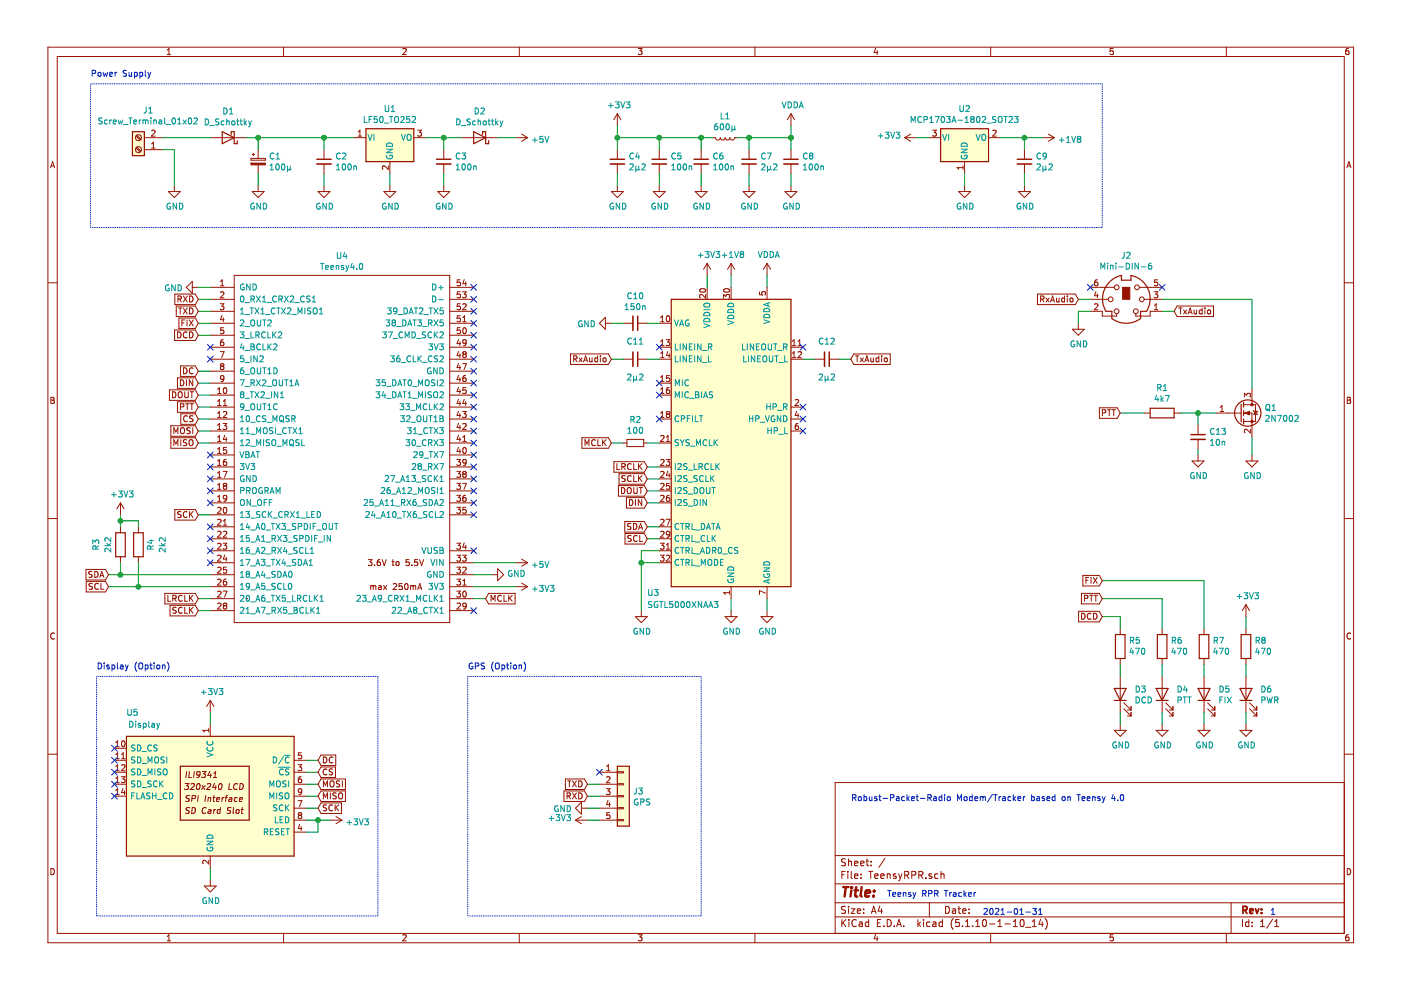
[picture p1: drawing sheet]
EESchema Schematic File Version 4
EELAYER 30 0
EELAYER END
$Descr A4 11693 8268
encoding utf-8
Sheet 1 1
Title ""
Date ""
Rev ""
Comp ""
Comment1 ""
Comment2 ""
Comment3 ""
Comment4 ""
$EndDescr
$Comp
L teensy:Teensy4.0 U4
U 1 1
P 2850 3750
F 0 "U4" H 2850 5365 50  0000 C CNN
F 1 "Teensy4.0" H 2850 5274 50  0000 C CNN
F 2 "teensy:Teensy40" H 2450 3950 50  0001 C CNN
F 3 "" H 2450 3950 50  0001 C CNN
	1    2850 3750
	1    0    0    -1  
$EndComp
$Comp
L Audio:SGTL5000XNAA3 U3
U 1 1
P 6100 3700
F 0 "U3" H 5450 2450 50  0000 C CNN
F 1 "SGTL5000XNAA3" H 5700 2350 50  0000 C CNN
F 2 "Package_DFN_QFN:QFN-32-1EP_5x5mm_P0.5mm_EP3.6x3.6mm" H 6100 3700 50  0001 C CNN
F 3 "https://www.nxp.com/docs/en/data-sheet/SGTL5000.pdf" H 6100 3700 50  0001 C CNN
	1    6100 3700
	1    0    0    -1  
$EndComp
$Comp
L power:GND #PWR0101
U 1 1
P 5350 5100
F 0 "#PWR0101" H 5350 4850 50  0001 C CNN
F 1 "GND" H 5355 4927 50  0000 C CNN
F 2 "" H 5350 5100 50  0001 C CNN
F 3 "" H 5350 5100 50  0001 C CNN
	1    5350 5100
	1    0    0    -1  
$EndComp
$Comp
L power:GND #PWR0102
U 1 1
P 6100 5100
F 0 "#PWR0102" H 6100 4850 50  0001 C CNN
F 1 "GND" H 6105 4927 50  0000 C CNN
F 2 "" H 6100 5100 50  0001 C CNN
F 3 "" H 6100 5100 50  0001 C CNN
	1    6100 5100
	1    0    0    -1  
$EndComp
$Comp
L power:GND #PWR0103
U 1 1
P 6400 5100
F 0 "#PWR0103" H 6400 4850 50  0001 C CNN
F 1 "GND" H 6405 4927 50  0000 C CNN
F 2 "" H 6400 5100 50  0001 C CNN
F 3 "" H 6400 5100 50  0001 C CNN
	1    6400 5100
	1    0    0    -1  
$EndComp
Wire Wire Line
	6400 5100 6400 5000
Wire Wire Line
	6100 5100 6100 5000
Wire Wire Line
	5350 5100 5350 4700
Wire Wire Line
	5350 4600 5500 4600
Wire Wire Line
	5500 4700 5350 4700
Connection ~ 5350 4700
Wire Wire Line
	5350 4700 5350 4600
Text GLabel 5400 4400 0    50   Input ~ 0
SDA
Text GLabel 5400 4500 0    50   Input ~ 0
SCL
Wire Wire Line
	5400 4400 5500 4400
Wire Wire Line
	5400 4500 5500 4500
Text GLabel 900  4800 0    50   Input ~ 0
SDA
Text GLabel 900  4900 0    50   Input ~ 0
SCL
Text GLabel 5400 4200 0    50   Input ~ 0
DIN
Text GLabel 5400 4100 0    50   Input ~ 0
DOUT
Text GLabel 5400 4000 0    50   Input ~ 0
SCLK
Text GLabel 5400 3900 0    50   Input ~ 0
LRCLK
Text GLabel 5100 3700 0    50   Input ~ 0
MCLK
$Comp
L Device:R_Small R2
U 1 1
P 5300 3700
F 0 "R2" V 5104 3700 50  0000 C CNN
F 1 "100" V 5195 3700 50  0000 C CNN
F 2 "Resistor_SMD:R_0805_2012Metric_Pad1.20x1.40mm_HandSolder" H 5300 3700 50  0001 C CNN
F 3 "~" H 5300 3700 50  0001 C CNN
	1    5300 3700
	0    1    1    0   
$EndComp
Wire Wire Line
	5100 3700 5200 3700
Wire Wire Line
	5400 3700 5500 3700
Wire Wire Line
	5400 3900 5500 3900
Wire Wire Line
	5400 4000 5500 4000
Wire Wire Line
	5400 4100 5500 4100
Wire Wire Line
	5400 4200 5500 4200
Text GLabel 1650 3300 0    50   Input ~ 0
DOUT
Text GLabel 1650 3200 0    50   Input ~ 0
DIN
Text GLabel 1650 5000 0    50   Input ~ 0
LRCLK
Text GLabel 1650 5100 0    50   Input ~ 0
SCLK
Wire Wire Line
	1650 5100 1750 5100
Wire Wire Line
	1650 5000 1750 5000
Wire Wire Line
	1650 3300 1750 3300
Wire Wire Line
	1650 3200 1750 3200
Text GLabel 4050 5000 2    50   Input ~ 0
MCLK
Wire Wire Line
	4050 5000 3950 5000
$Comp
L power:GND #PWR0104
U 1 1
P 1650 2400
F 0 "#PWR0104" H 1650 2150 50  0001 C CNN
F 1 "GND" V 1655 2272 50  0000 R CNN
F 2 "" H 1650 2400 50  0001 C CNN
F 3 "" H 1650 2400 50  0001 C CNN
	1    1650 2400
	0    1    1    0   
$EndComp
Wire Wire Line
	1650 2400 1750 2400
$Comp
L power:GND #PWR0105
U 1 1
P 4100 4800
F 0 "#PWR0105" H 4100 4550 50  0001 C CNN
F 1 "GND" V 4105 4672 50  0000 R CNN
F 2 "" H 4100 4800 50  0001 C CNN
F 3 "" H 4100 4800 50  0001 C CNN
	1    4100 4800
	0    -1   -1   0   
$EndComp
NoConn ~ 5500 3500
NoConn ~ 6700 3600
NoConn ~ 6700 3400
NoConn ~ 6700 3500
$Comp
L Device:C_Small C12
U 1 1
P 6900 3000
F 0 "C12" V 6750 3000 50  0000 C CNN
F 1 "2µ2" V 7050 3000 50  0000 C CNN
F 2 "Capacitor_SMD:C_0805_2012Metric_Pad1.18x1.45mm_HandSolder" H 6900 3000 50  0001 C CNN
F 3 "~" H 6900 3000 50  0001 C CNN
	1    6900 3000
	0    1    1    0   
$EndComp
$Comp
L Device:C_Small C11
U 1 1
P 5300 3000
F 0 "C11" V 5150 3000 50  0000 C CNN
F 1 "2µ2" V 5450 3000 50  0000 C CNN
F 2 "Capacitor_SMD:C_0805_2012Metric_Pad1.18x1.45mm_HandSolder" H 5300 3000 50  0001 C CNN
F 3 "~" H 5300 3000 50  0001 C CNN
	1    5300 3000
	0    1    1    0   
$EndComp
$Comp
L Device:C_Small C10
U 1 1
P 5300 2700
F 0 "C10" V 5071 2700 50  0000 C CNN
F 1 "150n" V 5162 2700 50  0000 C CNN
F 2 "Capacitor_SMD:C_0805_2012Metric_Pad1.18x1.45mm_HandSolder" H 5300 2700 50  0001 C CNN
F 3 "~" H 5300 2700 50  0001 C CNN
	1    5300 2700
	0    1    1    0   
$EndComp
$Comp
L power:GND #PWR0106
U 1 1
P 5100 2700
F 0 "#PWR0106" H 5100 2450 50  0001 C CNN
F 1 "GND" V 5105 2572 50  0000 R CNN
F 2 "" H 5100 2700 50  0001 C CNN
F 3 "" H 5100 2700 50  0001 C CNN
	1    5100 2700
	0    1    1    0   
$EndComp
Wire Wire Line
	5100 2700 5200 2700
Wire Wire Line
	5400 2700 5500 2700
NoConn ~ 5500 3200
NoConn ~ 5500 3300
$Comp
L Device:L_Small L1
U 1 1
P 6050 1150
F 0 "L1" V 5869 1150 50  0000 C CNN
F 1 "600µ" V 5960 1150 50  0000 C CNN
F 2 "Inductor_SMD:L_0805_2012Metric_Pad1.15x1.40mm_HandSolder" H 6050 1150 50  0001 C CNN
F 3 "~" H 6050 1150 50  0001 C CNN
	1    6050 1150
	0    1    1    0   
$EndComp
$Comp
L Device:C_Small C7
U 1 1
P 6250 1350
F 0 "C7" H 6342 1396 50  0000 L CNN
F 1 "2µ2" H 6342 1305 50  0000 L CNN
F 2 "Capacitor_SMD:C_0805_2012Metric_Pad1.18x1.45mm_HandSolder" H 6250 1350 50  0001 C CNN
F 3 "~" H 6250 1350 50  0001 C CNN
	1    6250 1350
	1    0    0    -1  
$EndComp
$Comp
L Device:C_Small C6
U 1 1
P 5850 1350
F 0 "C6" H 5942 1396 50  0000 L CNN
F 1 "100n" H 5942 1305 50  0000 L CNN
F 2 "Capacitor_SMD:C_0805_2012Metric_Pad1.18x1.45mm_HandSolder" H 5850 1350 50  0001 C CNN
F 3 "~" H 5850 1350 50  0001 C CNN
	1    5850 1350
	1    0    0    -1  
$EndComp
$Comp
L power:VDDA #PWR0107
U 1 1
P 6400 2300
F 0 "#PWR0107" H 6400 2150 50  0001 C CNN
F 1 "VDDA" H 6415 2473 50  0000 C CNN
F 2 "" H 6400 2300 50  0001 C CNN
F 3 "" H 6400 2300 50  0001 C CNN
	1    6400 2300
	1    0    0    -1  
$EndComp
$Comp
L power:VDDA #PWR0108
U 1 1
P 6600 1050
F 0 "#PWR0108" H 6600 900 50  0001 C CNN
F 1 "VDDA" H 6615 1223 50  0000 C CNN
F 2 "" H 6600 1050 50  0001 C CNN
F 3 "" H 6600 1050 50  0001 C CNN
	1    6600 1050
	1    0    0    -1  
$EndComp
Wire Wire Line
	6150 1150 6250 1150
Wire Wire Line
	6250 1250 6250 1150
Wire Wire Line
	5950 1150 5850 1150
Wire Wire Line
	5850 1150 5850 1250
$Comp
L power:+1V8 #PWR0109
U 1 1
P 6100 2300
F 0 "#PWR0109" H 6100 2150 50  0001 C CNN
F 1 "+1V8" H 6115 2473 50  0000 C CNN
F 2 "" H 6100 2300 50  0001 C CNN
F 3 "" H 6100 2300 50  0001 C CNN
	1    6100 2300
	1    0    0    -1  
$EndComp
$Comp
L power:+3V3 #PWR0110
U 1 1
P 5900 2300
F 0 "#PWR0110" H 5900 2150 50  0001 C CNN
F 1 "+3V3" H 5915 2473 50  0000 C CNN
F 2 "" H 5900 2300 50  0001 C CNN
F 3 "" H 5900 2300 50  0001 C CNN
	1    5900 2300
	1    0    0    -1  
$EndComp
Wire Wire Line
	5900 2400 5900 2300
Wire Wire Line
	6100 2400 6100 2300
Wire Wire Line
	6400 2400 6400 2300
$Comp
L power:GND #PWR0111
U 1 1
P 5850 1550
F 0 "#PWR0111" H 5850 1300 50  0001 C CNN
F 1 "GND" H 5855 1377 50  0000 C CNN
F 2 "" H 5850 1550 50  0001 C CNN
F 3 "" H 5850 1550 50  0001 C CNN
	1    5850 1550
	1    0    0    -1  
$EndComp
$Comp
L power:GND #PWR0112
U 1 1
P 6250 1550
F 0 "#PWR0112" H 6250 1300 50  0001 C CNN
F 1 "GND" H 6255 1377 50  0000 C CNN
F 2 "" H 6250 1550 50  0001 C CNN
F 3 "" H 6250 1550 50  0001 C CNN
	1    6250 1550
	1    0    0    -1  
$EndComp
Wire Wire Line
	6250 1450 6250 1550
Wire Wire Line
	5850 1450 5850 1550
$Comp
L power:+3V3 #PWR0113
U 1 1
P 1000 4300
F 0 "#PWR0113" H 1000 4150 50  0001 C CNN
F 1 "+3V3" H 1015 4473 50  0000 C CNN
F 2 "" H 1000 4300 50  0001 C CNN
F 3 "" H 1000 4300 50  0001 C CNN
	1    1000 4300
	1    0    0    -1  
$EndComp
$Comp
L Device:C_Small C8
U 1 1
P 6600 1350
F 0 "C8" H 6692 1396 50  0000 L CNN
F 1 "100n" H 6692 1305 50  0000 L CNN
F 2 "Capacitor_SMD:C_0805_2012Metric_Pad1.18x1.45mm_HandSolder" H 6600 1350 50  0001 C CNN
F 3 "~" H 6600 1350 50  0001 C CNN
	1    6600 1350
	1    0    0    -1  
$EndComp
$Comp
L power:GND #PWR0114
U 1 1
P 6600 1550
F 0 "#PWR0114" H 6600 1300 50  0001 C CNN
F 1 "GND" H 6605 1377 50  0000 C CNN
F 2 "" H 6600 1550 50  0001 C CNN
F 3 "" H 6600 1550 50  0001 C CNN
	1    6600 1550
	1    0    0    -1  
$EndComp
Wire Wire Line
	6600 1450 6600 1550
Wire Wire Line
	6250 1150 6600 1150
Wire Wire Line
	6600 1150 6600 1250
Connection ~ 6250 1150
Wire Wire Line
	6600 1050 6600 1150
Connection ~ 6600 1150
$Comp
L Device:C_Small C5
U 1 1
P 5500 1350
F 0 "C5" H 5592 1396 50  0000 L CNN
F 1 "100n" H 5592 1305 50  0000 L CNN
F 2 "Capacitor_SMD:C_0805_2012Metric_Pad1.18x1.45mm_HandSolder" H 5500 1350 50  0001 C CNN
F 3 "~" H 5500 1350 50  0001 C CNN
	1    5500 1350
	1    0    0    -1  
$EndComp
$Comp
L Device:C_Small C4
U 1 1
P 5150 1350
F 0 "C4" H 5242 1396 50  0000 L CNN
F 1 "2µ2" H 5242 1305 50  0000 L CNN
F 2 "Capacitor_SMD:C_0805_2012Metric_Pad1.18x1.45mm_HandSolder" H 5150 1350 50  0001 C CNN
F 3 "~" H 5150 1350 50  0001 C CNN
	1    5150 1350
	1    0    0    -1  
$EndComp
$Comp
L power:GND #PWR0115
U 1 1
P 5500 1550
F 0 "#PWR0115" H 5500 1300 50  0001 C CNN
F 1 "GND" H 5505 1377 50  0000 C CNN
F 2 "" H 5500 1550 50  0001 C CNN
F 3 "" H 5500 1550 50  0001 C CNN
	1    5500 1550
	1    0    0    -1  
$EndComp
$Comp
L power:GND #PWR0116
U 1 1
P 5150 1550
F 0 "#PWR0116" H 5150 1300 50  0001 C CNN
F 1 "GND" H 5155 1377 50  0000 C CNN
F 2 "" H 5150 1550 50  0001 C CNN
F 3 "" H 5150 1550 50  0001 C CNN
	1    5150 1550
	1    0    0    -1  
$EndComp
Wire Wire Line
	5150 1450 5150 1550
Wire Wire Line
	5500 1450 5500 1550
Wire Wire Line
	5850 1150 5500 1150
Wire Wire Line
	5500 1150 5500 1250
Connection ~ 5850 1150
Wire Wire Line
	5500 1150 5150 1150
Wire Wire Line
	5150 1150 5150 1250
Connection ~ 5500 1150
$Comp
L power:+3V3 #PWR0117
U 1 1
P 5150 1050
F 0 "#PWR0117" H 5150 900 50  0001 C CNN
F 1 "+3V3" H 5165 1223 50  0000 C CNN
F 2 "" H 5150 1050 50  0001 C CNN
F 3 "" H 5150 1050 50  0001 C CNN
	1    5150 1050
	1    0    0    -1  
$EndComp
Wire Wire Line
	5150 1050 5150 1150
Connection ~ 5150 1150
$Comp
L Device:R R3
U 1 1
P 1000 4550
F 0 "R3" V 1200 4550 50  0000 C CNN
F 1 "2k2" V 1100 4550 50  0000 C CNN
F 2 "Resistor_SMD:R_0805_2012Metric_Pad1.20x1.40mm_HandSolder" V 930 4550 50  0001 C CNN
F 3 "~" H 1000 4550 50  0001 C CNN
	1    1000 4550
	-1   0    0    1   
$EndComp
$Comp
L Device:R R4
U 1 1
P 1150 4550
F 0 "R4" V 1250 4550 50  0000 C CNN
F 1 "2k2" V 1350 4550 50  0000 C CNN
F 2 "Resistor_SMD:R_0805_2012Metric_Pad1.20x1.40mm_HandSolder" V 1080 4550 50  0001 C CNN
F 3 "~" H 1150 4550 50  0001 C CNN
	1    1150 4550
	1    0    0    -1  
$EndComp
NoConn ~ 6700 2900
NoConn ~ 5500 2900
Wire Wire Line
	6700 3000 6800 3000
Wire Wire Line
	5400 3000 5500 3000
Text GLabel 5100 3000 0    50   Input ~ 0
RxAudio
Wire Wire Line
	5100 3000 5200 3000
Text GLabel 7100 3000 2    50   Input ~ 0
TxAudio
Wire Wire Line
	7000 3000 7100 3000
$Comp
L Connector:Mini-DIN-6 J2
U 1 1
P 9400 2500
F 0 "J2" H 9400 2867 50  0000 C CNN
F 1 "Mini-DIN-6" H 9400 2776 50  0000 C CNN
F 2 "Custom_Footprints:Connector_Mini-DIN_Female_6Pin_2rows" H 9400 2500 50  0001 C CNN
F 3 "http://service.powerdynamics.com/ec/Catalog17/Section%2011.pdf" H 9400 2500 50  0001 C CNN
	1    9400 2500
	1    0    0    -1  
$EndComp
$Comp
L power:GND #PWR0118
U 1 1
P 9000 2700
F 0 "#PWR0118" H 9000 2450 50  0001 C CNN
F 1 "GND" H 9005 2527 50  0000 C CNN
F 2 "" H 9000 2700 50  0001 C CNN
F 3 "" H 9000 2700 50  0001 C CNN
	1    9000 2700
	1    0    0    -1  
$EndComp
Wire Wire Line
	9000 2700 9000 2600
Wire Wire Line
	9000 2600 9100 2600
Text GLabel 9800 2600 2    50   Input ~ 0
TxAudio
Text GLabel 9000 2500 0    50   Input ~ 0
RxAudio
Wire Wire Line
	9000 2500 9100 2500
Wire Wire Line
	9700 2600 9800 2600
$Comp
L power:GND #PWR0119
U 1 1
P 9700 6050
F 0 "#PWR0119" H 9700 5800 50  0001 C CNN
F 1 "GND" H 9705 5877 50  0000 C CNN
F 2 "" H 9700 6050 50  0001 C CNN
F 3 "" H 9700 6050 50  0001 C CNN
	1    9700 6050
	1    0    0    -1  
$EndComp
$Comp
L Device:LED D4
U 1 1
P 9700 5800
F 0 "D4" V 9739 5682 50  0000 R CNN
F 1 "PTT" V 9648 5682 50  0000 R CNN
F 2 "LED_THT:LED_D3.0mm" H 9700 5800 50  0001 C CNN
F 3 "~" H 9700 5800 50  0001 C CNN
	1    9700 5800
	0    -1   -1   0   
$EndComp
$Comp
L Device:LED D3
U 1 1
P 9350 5800
F 0 "D3" V 9389 5682 50  0000 R CNN
F 1 "DCD" V 9298 5682 50  0000 R CNN
F 2 "LED_THT:LED_D3.0mm" H 9350 5800 50  0001 C CNN
F 3 "~" H 9350 5800 50  0001 C CNN
	1    9350 5800
	0    -1   -1   0   
$EndComp
$Comp
L Device:LED D6
U 1 1
P 10400 5800
F 0 "D6" V 10439 5682 50  0000 R CNN
F 1 "PWR" V 10348 5682 50  0000 R CNN
F 2 "LED_THT:LED_D3.0mm" H 10400 5800 50  0001 C CNN
F 3 "~" H 10400 5800 50  0001 C CNN
	1    10400 5800
	0    -1   -1   0   
$EndComp
$Comp
L Device:R R6
U 1 1
P 9700 5400
F 0 "R6" H 9630 5354 50  0000 R CNN
F 1 "470" H 9630 5445 50  0000 R CNN
F 2 "Resistor_SMD:R_0805_2012Metric_Pad1.20x1.40mm_HandSolder" V 9630 5400 50  0001 C CNN
F 3 "~" H 9700 5400 50  0001 C CNN
	1    9700 5400
	-1   0    0    1   
$EndComp
$Comp
L Device:R R5
U 1 1
P 9350 5400
F 0 "R5" H 9280 5354 50  0000 R CNN
F 1 "470" H 9280 5445 50  0000 R CNN
F 2 "Resistor_SMD:R_0805_2012Metric_Pad1.20x1.40mm_HandSolder" V 9280 5400 50  0001 C CNN
F 3 "~" H 9350 5400 50  0001 C CNN
	1    9350 5400
	-1   0    0    1   
$EndComp
$Comp
L Device:R R8
U 1 1
P 10400 5400
F 0 "R8" H 10330 5354 50  0000 R CNN
F 1 "470" H 10330 5445 50  0000 R CNN
F 2 "Resistor_SMD:R_0805_2012Metric_Pad1.20x1.40mm_HandSolder" V 10330 5400 50  0001 C CNN
F 3 "~" H 10400 5400 50  0001 C CNN
	1    10400 5400
	-1   0    0    1   
$EndComp
$Comp
L power:GND #PWR0120
U 1 1
P 9350 6050
F 0 "#PWR0120" H 9350 5800 50  0001 C CNN
F 1 "GND" H 9355 5877 50  0000 C CNN
F 2 "" H 9350 6050 50  0001 C CNN
F 3 "" H 9350 6050 50  0001 C CNN
	1    9350 6050
	1    0    0    -1  
$EndComp
$Comp
L power:GND #PWR0121
U 1 1
P 10400 6050
F 0 "#PWR0121" H 10400 5800 50  0001 C CNN
F 1 "GND" H 10405 5877 50  0000 C CNN
F 2 "" H 10400 6050 50  0001 C CNN
F 3 "" H 10400 6050 50  0001 C CNN
	1    10400 6050
	1    0    0    -1  
$EndComp
Wire Wire Line
	9700 5950 9700 6050
Wire Wire Line
	9700 5550 9700 5650
Wire Wire Line
	9350 5950 9350 6050
Wire Wire Line
	9350 5550 9350 5650
Wire Wire Line
	10400 6050 10400 5950
Wire Wire Line
	10400 5550 10400 5650
$Comp
L power:+3V3 #PWR0122
U 1 1
P 10400 5150
F 0 "#PWR0122" H 10400 5000 50  0001 C CNN
F 1 "+3V3" H 10415 5323 50  0000 C CNN
F 2 "" H 10400 5150 50  0001 C CNN
F 3 "" H 10400 5150 50  0001 C CNN
	1    10400 5150
	1    0    0    -1  
$EndComp
Wire Wire Line
	10400 5150 10400 5250
Text GLabel 9200 5000 0    50   Input ~ 0
PTT
Text GLabel 9200 5150 0    50   Input ~ 0
DCD
Text GLabel 1650 2800 0    50   Input ~ 0
DCD
Wire Wire Line
	1650 2800 1750 2800
Text GLabel 1650 3400 0    50   Input ~ 0
PTT
Wire Wire Line
	1650 3400 1750 3400
$Comp
L Transistor_FET:2N7002 Q1
U 1 1
P 10350 3450
F 0 "Q1" H 10554 3496 50  0000 L CNN
F 1 "2N7002" H 10554 3405 50  0000 L CNN
F 2 "Package_TO_SOT_SMD:SOT-23" H 10550 3375 50  0001 L CIN
F 3 "https://www.onsemi.com/pub/Collateral/NDS7002A-D.PDF" H 10350 3450 50  0001 L CNN
	1    10350 3450
	1    0    0    -1  
$EndComp
Wire Wire Line
	9700 2500 10450 2500
Wire Wire Line
	10450 2500 10450 3250
$Comp
L power:GND #PWR0123
U 1 1
P 10450 3800
F 0 "#PWR0123" H 10450 3550 50  0001 C CNN
F 1 "GND" H 10455 3627 50  0000 C CNN
F 2 "" H 10450 3800 50  0001 C CNN
F 3 "" H 10450 3800 50  0001 C CNN
	1    10450 3800
	1    0    0    -1  
$EndComp
$Comp
L Device:R R1
U 1 1
P 9700 3450
F 0 "R1" V 9907 3450 50  0000 C CNN
F 1 "4k7" V 9816 3450 50  0000 C CNN
F 2 "Resistor_SMD:R_0805_2012Metric_Pad1.20x1.40mm_HandSolder" V 9630 3450 50  0001 C CNN
F 3 "~" H 9700 3450 50  0001 C CNN
	1    9700 3450
	0    -1   -1   0   
$EndComp
Text GLabel 9350 3450 0    50   Input ~ 0
PTT
$Comp
L Driver_Display:CR2013-MI2120 U5
U 1 1
P 1750 6650
F 0 "U5" H 1100 7350 50  0000 C CNN
F 1 "Display" H 1200 7250 50  0000 C CNN
F 2 "Display:CR2013-MI2120" H 1750 5950 50  0001 C CNN
F 3 "http://pan.baidu.com/s/11Y990" H 1100 7150 50  0001 C CNN
	1    1750 6650
	1    0    0    -1  
$EndComp
$Comp
L power:GND #PWR0124
U 1 1
P 1750 7350
F 0 "#PWR0124" H 1750 7100 50  0001 C CNN
F 1 "GND" H 1755 7177 50  0000 C CNN
F 2 "" H 1750 7350 50  0001 C CNN
F 3 "" H 1750 7350 50  0001 C CNN
	1    1750 7350
	1    0    0    -1  
$EndComp
Wire Wire Line
	1750 7350 1750 7250
NoConn ~ 950  6250
NoConn ~ 950  6350
NoConn ~ 950  6450
NoConn ~ 950  6550
NoConn ~ 950  6650
$Comp
L power:+3V3 #PWR0125
U 1 1
P 1750 5950
F 0 "#PWR0125" H 1750 5800 50  0001 C CNN
F 1 "+3V3" H 1765 6123 50  0000 C CNN
F 2 "" H 1750 5950 50  0001 C CNN
F 3 "" H 1750 5950 50  0001 C CNN
	1    1750 5950
	1    0    0    -1  
$EndComp
Wire Wire Line
	1750 6050 1750 5950
$Comp
L power:+3V3 #PWR0126
U 1 1
P 2750 6850
F 0 "#PWR0126" H 2750 6700 50  0001 C CNN
F 1 "+3V3" V 2765 6978 50  0000 L CNN
F 2 "" H 2750 6850 50  0001 C CNN
F 3 "" H 2750 6850 50  0001 C CNN
	1    2750 6850
	0    1    1    0   
$EndComp
Wire Wire Line
	2550 6850 2650 6850
Wire Wire Line
	2550 6950 2650 6950
Wire Wire Line
	2650 6950 2650 6850
Connection ~ 2650 6850
Wire Wire Line
	2650 6850 2750 6850
Text GLabel 2650 6350 2    50   Input ~ 0
DC
Text GLabel 2650 6450 2    50   Input ~ 0
CS
Text GLabel 2650 6550 2    50   Input ~ 0
MOSI
Text GLabel 2650 6650 2    50   Input ~ 0
MISO
Text GLabel 2650 6750 2    50   Input ~ 0
SCK
Wire Wire Line
	2550 6350 2650 6350
Wire Wire Line
	2550 6450 2650 6450
Wire Wire Line
	2550 6550 2650 6550
Wire Wire Line
	2550 6650 2650 6650
Wire Wire Line
	2550 6750 2650 6750
Text GLabel 1650 3100 0    50   Input ~ 0
DC
Wire Wire Line
	1650 3100 1750 3100
Text GLabel 1650 3500 0    50   Input ~ 0
CS
Wire Wire Line
	1650 3500 1750 3500
Text GLabel 1650 3600 0    50   Input ~ 0
MOSI
Wire Wire Line
	1650 3600 1750 3600
Text GLabel 1650 3700 0    50   Input ~ 0
MISO
Text GLabel 1650 4300 0    50   Input ~ 0
SCK
Wire Wire Line
	1650 4300 1750 4300
Wire Wire Line
	1650 3700 1750 3700
Wire Wire Line
	1000 4300 1000 4350
Wire Wire Line
	1150 4400 1150 4350
Wire Wire Line
	1150 4350 1000 4350
Connection ~ 1000 4350
Wire Wire Line
	1000 4350 1000 4400
Wire Wire Line
	1750 4800 1000 4800
Wire Wire Line
	900  4900 1150 4900
Wire Wire Line
	1000 4700 1000 4800
Connection ~ 1000 4800
Wire Wire Line
	1000 4800 900  4800
Wire Wire Line
	1150 4700 1150 4900
Connection ~ 1150 4900
Wire Wire Line
	1150 4900 1750 4900
NoConn ~ 3950 2400
NoConn ~ 3950 2500
NoConn ~ 3950 4600
NoConn ~ 1750 4200
NoConn ~ 1750 4100
NoConn ~ 1750 3800
NoConn ~ 1750 3900
NoConn ~ 1750 4000
Wire Wire Line
	3950 4900 4300 4900
NoConn ~ 3950 2600
NoConn ~ 3950 2700
NoConn ~ 3950 2800
NoConn ~ 3950 2900
NoConn ~ 3950 3100
NoConn ~ 3950 3200
NoConn ~ 3950 3300
NoConn ~ 3950 3400
NoConn ~ 3950 3500
NoConn ~ 3950 3600
NoConn ~ 3950 4300
NoConn ~ 3950 4200
NoConn ~ 3950 4100
NoConn ~ 3950 4000
NoConn ~ 3950 3900
NoConn ~ 3950 3800
NoConn ~ 3950 3700
NoConn ~ 3950 3000
Text GLabel 1650 2500 0    50   Input ~ 0
RXD
Text GLabel 1650 2600 0    50   Input ~ 0
TXD
Wire Wire Line
	1650 2500 1750 2500
Wire Wire Line
	1650 2600 1750 2600
NoConn ~ 1750 2900
NoConn ~ 1750 3000
NoConn ~ 1750 4400
NoConn ~ 1750 4500
NoConn ~ 1750 4600
NoConn ~ 1750 4700
NoConn ~ 3950 5100
$Comp
L power:+5V #PWR0127
U 1 1
P 4300 4700
F 0 "#PWR0127" H 4300 4550 50  0001 C CNN
F 1 "+5V" V 4315 4828 50  0000 L CNN
F 2 "" H 4300 4700 50  0001 C CNN
F 3 "" H 4300 4700 50  0001 C CNN
	1    4300 4700
	0    1    1    0   
$EndComp
$Comp
L power:+3V3 #PWR0128
U 1 1
P 4300 4900
F 0 "#PWR0128" H 4300 4750 50  0001 C CNN
F 1 "+3V3" V 4315 5028 50  0000 L CNN
F 2 "" H 4300 4900 50  0001 C CNN
F 3 "" H 4300 4900 50  0001 C CNN
	1    4300 4900
	0    1    1    0   
$EndComp
Wire Wire Line
	3950 4700 4300 4700
Wire Wire Line
	9350 3450 9550 3450
$Comp
L Connector:Screw_Terminal_01x02 J1
U 1 1
P 1150 1250
F 0 "J1" H 1068 925 50  0000 C CNN
F 1 "Screw_Terminal_01x02" H 1068 1016 50  0000 C CNN
F 2 "TerminalBlock:TerminalBlock_bornier-2_P5.08mm" H 1150 1250 50  0001 C CNN
F 3 "~" H 1150 1250 50  0001 C CNN
	1    1150 1250
	-1   0    0    1   
$EndComp
$Comp
L power:GND #PWR0129
U 1 1
P 1450 1550
F 0 "#PWR0129" H 1450 1300 50  0001 C CNN
F 1 "GND" H 1455 1377 50  0000 C CNN
F 2 "" H 1450 1550 50  0001 C CNN
F 3 "" H 1450 1550 50  0001 C CNN
	1    1450 1550
	1    0    0    -1  
$EndComp
Wire Wire Line
	1350 1250 1450 1250
$Comp
L Device:D_Schottky D1
U 1 1
P 1900 1150
F 0 "D1" H 1900 933 50  0000 C CNN
F 1 "D_Schottky" H 1900 1024 50  0000 C CNN
F 2 "Diode_SMD:D_0402_1005Metric_Pad0.77x0.64mm_HandSolder" H 1900 1150 50  0001 C CNN
F 3 "~" H 1900 1150 50  0001 C CNN
	1    1900 1150
	-1   0    0    1   
$EndComp
Wire Wire Line
	1350 1150 1750 1150
$Comp
L Device:CP_Small C1
U 1 1
P 2150 1350
F 0 "C1" H 2238 1396 50  0000 L CNN
F 1 "100µ" H 2238 1305 50  0000 L CNN
F 2 "Capacitor_SMD:CP_Elec_8x6.5" H 2150 1350 50  0001 C CNN
F 3 "~" H 2150 1350 50  0001 C CNN
	1    2150 1350
	1    0    0    -1  
$EndComp
$Comp
L power:GND #PWR0130
U 1 1
P 2150 1550
F 0 "#PWR0130" H 2150 1300 50  0001 C CNN
F 1 "GND" H 2155 1377 50  0000 C CNN
F 2 "" H 2150 1550 50  0001 C CNN
F 3 "" H 2150 1550 50  0001 C CNN
	1    2150 1550
	1    0    0    -1  
$EndComp
Wire Wire Line
	1450 1250 1450 1550
Wire Wire Line
	2150 1550 2150 1450
Wire Wire Line
	2050 1150 2150 1150
Wire Wire Line
	2150 1150 2150 1250
$Comp
L Device:C_Small C2
U 1 1
P 2700 1350
F 0 "C2" H 2792 1396 50  0000 L CNN
F 1 "100n" H 2792 1305 50  0000 L CNN
F 2 "Capacitor_SMD:C_0805_2012Metric_Pad1.18x1.45mm_HandSolder" H 2700 1350 50  0001 C CNN
F 3 "~" H 2700 1350 50  0001 C CNN
	1    2700 1350
	1    0    0    -1  
$EndComp
Wire Wire Line
	2150 1150 2700 1150
Wire Wire Line
	2700 1150 2700 1250
Connection ~ 2150 1150
$Comp
L power:GND #PWR0131
U 1 1
P 2700 1550
F 0 "#PWR0131" H 2700 1300 50  0001 C CNN
F 1 "GND" H 2705 1377 50  0000 C CNN
F 2 "" H 2700 1550 50  0001 C CNN
F 3 "" H 2700 1550 50  0001 C CNN
	1    2700 1550
	1    0    0    -1  
$EndComp
Wire Wire Line
	2700 1450 2700 1550
$Comp
L Regulator_Linear:LF50_TO252 U1
U 1 1
P 3250 1150
F 0 "U1" H 3250 1392 50  0000 C CNN
F 1 "LF50_TO252" H 3250 1301 50  0000 C CNN
F 2 "Package_TO_SOT_SMD:TO-252-2" H 3250 1375 50  0001 C CIN
F 3 "http://www.st.com/content/ccc/resource/technical/document/datasheet/c4/0e/7e/2a/be/bc/4c/bd/CD00000546.pdf/files/CD00000546.pdf/jcr:content/translations/en.CD00000546.pdf" H 3250 1100 50  0001 C CNN
	1    3250 1150
	1    0    0    -1  
$EndComp
$Comp
L power:GND #PWR0132
U 1 1
P 3250 1550
F 0 "#PWR0132" H 3250 1300 50  0001 C CNN
F 1 "GND" H 3255 1377 50  0000 C CNN
F 2 "" H 3250 1550 50  0001 C CNN
F 3 "" H 3250 1550 50  0001 C CNN
	1    3250 1550
	1    0    0    -1  
$EndComp
Wire Wire Line
	3250 1450 3250 1550
Wire Wire Line
	2700 1150 2950 1150
Connection ~ 2700 1150
$Comp
L Device:C_Small C3
U 1 1
P 3700 1350
F 0 "C3" H 3792 1396 50  0000 L CNN
F 1 "100n" H 3792 1305 50  0000 L CNN
F 2 "Capacitor_SMD:C_0805_2012Metric_Pad1.18x1.45mm_HandSolder" H 3700 1350 50  0001 C CNN
F 3 "~" H 3700 1350 50  0001 C CNN
	1    3700 1350
	1    0    0    -1  
$EndComp
$Comp
L power:GND #PWR0133
U 1 1
P 3700 1550
F 0 "#PWR0133" H 3700 1300 50  0001 C CNN
F 1 "GND" H 3705 1377 50  0000 C CNN
F 2 "" H 3700 1550 50  0001 C CNN
F 3 "" H 3700 1550 50  0001 C CNN
	1    3700 1550
	1    0    0    -1  
$EndComp
Wire Wire Line
	3700 1550 3700 1450
Wire Wire Line
	3550 1150 3700 1150
Wire Wire Line
	3700 1150 3700 1250
$Comp
L Device:D_Schottky D2
U 1 1
P 4000 1150
F 0 "D2" H 4000 933 50  0000 C CNN
F 1 "D_Schottky" H 4000 1024 50  0000 C CNN
F 2 "Diode_SMD:D_0402_1005Metric_Pad0.77x0.64mm_HandSolder" H 4000 1150 50  0001 C CNN
F 3 "~" H 4000 1150 50  0001 C CNN
	1    4000 1150
	-1   0    0    1   
$EndComp
Wire Wire Line
	3700 1150 3850 1150
Connection ~ 3700 1150
$Comp
L power:+5V #PWR0134
U 1 1
P 4300 1150
F 0 "#PWR0134" H 4300 1000 50  0001 C CNN
F 1 "+5V" V 4315 1278 50  0000 L CNN
F 2 "" H 4300 1150 50  0001 C CNN
F 3 "" H 4300 1150 50  0001 C CNN
	1    4300 1150
	0    1    1    0   
$EndComp
Wire Wire Line
	4150 1150 4300 1150
$Comp
L Regulator_Linear:MCP1703A-1802_SOT23 U2
U 1 1
P 8050 1150
F 0 "U2" H 8050 1392 50  0000 C CNN
F 1 "MCP1703A-1802_SOT23" H 8050 1301 50  0000 C CNN
F 2 "Package_TO_SOT_SMD:SOT-23" H 8050 1350 50  0001 C CNN
F 3 "http://ww1.microchip.com/downloads/en/DeviceDoc/20005122B.pdf" H 8050 1100 50  0001 C CNN
	1    8050 1150
	1    0    0    -1  
$EndComp
$Comp
L power:GND #PWR0135
U 1 1
P 8050 1550
F 0 "#PWR0135" H 8050 1300 50  0001 C CNN
F 1 "GND" H 8055 1377 50  0000 C CNN
F 2 "" H 8050 1550 50  0001 C CNN
F 3 "" H 8050 1550 50  0001 C CNN
	1    8050 1550
	1    0    0    -1  
$EndComp
Wire Wire Line
	8050 1450 8050 1550
$Comp
L power:+1V8 #PWR0136
U 1 1
P 8700 1150
F 0 "#PWR0136" H 8700 1000 50  0001 C CNN
F 1 "+1V8" V 8715 1278 50  0000 L CNN
F 2 "" H 8700 1150 50  0001 C CNN
F 3 "" H 8700 1150 50  0001 C CNN
	1    8700 1150
	0    1    1    0   
$EndComp
$Comp
L power:+3V3 #PWR0137
U 1 1
P 7650 1150
F 0 "#PWR0137" H 7650 1000 50  0001 C CNN
F 1 "+3V3" V 7665 1278 50  0000 L CNN
F 2 "" H 7650 1150 50  0001 C CNN
F 3 "" H 7650 1150 50  0001 C CNN
	1    7650 1150
	0    -1   -1   0   
$EndComp
Wire Wire Line
	7650 1150 7750 1150
$Comp
L Device:C_Small C9
U 1 1
P 8550 1350
F 0 "C9" H 8642 1396 50  0000 L CNN
F 1 "2µ2" H 8642 1305 50  0000 L CNN
F 2 "Capacitor_SMD:C_0805_2012Metric_Pad1.18x1.45mm_HandSolder" H 8550 1350 50  0001 C CNN
F 3 "~" H 8550 1350 50  0001 C CNN
	1    8550 1350
	1    0    0    -1  
$EndComp
Wire Wire Line
	8350 1150 8550 1150
Wire Wire Line
	8550 1250 8550 1150
Connection ~ 8550 1150
Wire Wire Line
	8550 1150 8700 1150
$Comp
L power:GND #PWR0138
U 1 1
P 8550 1550
F 0 "#PWR0138" H 8550 1300 50  0001 C CNN
F 1 "GND" H 8555 1377 50  0000 C CNN
F 2 "" H 8550 1550 50  0001 C CNN
F 3 "" H 8550 1550 50  0001 C CNN
	1    8550 1550
	1    0    0    -1  
$EndComp
Wire Wire Line
	8550 1550 8550 1450
Text Notes 7400 7500 0    50   ~ 0
Teensy RPR Tracker
Text Notes 8200 7650 0    50   ~ 0
2021-01-31
Text Notes 10600 7650 0    50   ~ 0
1
Text Notes 7100 6700 0    50   ~ 0
Robust-Packet-Radio Modem/Tracker based on Teensy 4.0
NoConn ~ 5000 6450
Wire Wire Line
	4900 6550 5000 6550
Wire Wire Line
	4900 6650 5000 6650
Text GLabel 4900 6650 0    50   Input ~ 0
RXD
Text GLabel 4900 6550 0    50   Input ~ 0
TXD
Wire Wire Line
	4900 6850 5000 6850
Wire Wire Line
	4900 6750 5000 6750
$Comp
L power:GND #PWR0139
U 1 1
P 4900 6750
F 0 "#PWR0139" H 4900 6500 50  0001 C CNN
F 1 "GND" V 4905 6622 50  0000 R CNN
F 2 "" H 4900 6750 50  0001 C CNN
F 3 "" H 4900 6750 50  0001 C CNN
	1    4900 6750
	0    1    1    0   
$EndComp
$Comp
L power:+3V3 #PWR0140
U 1 1
P 4900 6850
F 0 "#PWR0140" H 4900 6700 50  0001 C CNN
F 1 "+3V3" V 4915 6978 50  0000 L CNN
F 2 "" H 4900 6850 50  0001 C CNN
F 3 "" H 4900 6850 50  0001 C CNN
	1    4900 6850
	0    -1   -1   0   
$EndComp
$Comp
L Connector_Generic:Conn_01x05 J3
U 1 1
P 5200 6650
F 0 "J3" H 5280 6692 50  0000 L CNN
F 1 "GPS" H 5280 6601 50  0000 L CNN
F 2 "Connector_PinSocket_2.54mm:PinSocket_1x05_P2.54mm_Horizontal" H 5200 6650 50  0001 C CNN
F 3 "~" H 5200 6650 50  0001 C CNN
	1    5200 6650
	1    0    0    -1  
$EndComp
Wire Notes Line
	800  5650 3150 5650
Wire Notes Line
	3150 5650 3150 7650
Wire Notes Line
	3150 7650 800  7650
Wire Notes Line
	800  7650 800  5650
Wire Notes Line
	3900 5650 5850 5650
Wire Notes Line
	5850 5650 5850 7650
Wire Notes Line
	5850 7650 3900 7650
Wire Notes Line
	3900 7650 3900 5650
Text Notes 800  5600 0    50   ~ 0
Display (Option)
Text Notes 3900 5600 0    50   ~ 0
GPS (Option)
Wire Notes Line
	750  700  9200 700 
Wire Notes Line
	9200 700  9200 1900
Wire Notes Line
	9200 1900 750  1900
Wire Notes Line
	750  1900 750  700 
Text Notes 750  650  0    50   ~ 0
Power Supply
$Comp
L Device:C_Small C13
U 1 1
P 10000 3650
F 0 "C13" H 10092 3696 50  0000 L CNN
F 1 "10n" H 10092 3605 50  0000 L CNN
F 2 "Capacitor_SMD:C_0805_2012Metric_Pad1.18x1.45mm_HandSolder" H 10000 3650 50  0001 C CNN
F 3 "~" H 10000 3650 50  0001 C CNN
	1    10000 3650
	1    0    0    -1  
$EndComp
Wire Wire Line
	9850 3450 10000 3450
Wire Wire Line
	10000 3550 10000 3450
Connection ~ 10000 3450
Wire Wire Line
	10000 3450 10150 3450
$Comp
L power:GND #PWR0141
U 1 1
P 10000 3800
F 0 "#PWR0141" H 10000 3550 50  0001 C CNN
F 1 "GND" H 10005 3627 50  0000 C CNN
F 2 "" H 10000 3800 50  0001 C CNN
F 3 "" H 10000 3800 50  0001 C CNN
	1    10000 3800
	1    0    0    -1  
$EndComp
Wire Wire Line
	10450 3650 10450 3800
Wire Wire Line
	10000 3800 10000 3750
Wire Wire Line
	3950 4800 4100 4800
Text GLabel 9200 4850 0    50   Input ~ 0
FIX
$Comp
L power:GND #PWR0142
U 1 1
P 10050 6050
F 0 "#PWR0142" H 10050 5800 50  0001 C CNN
F 1 "GND" H 10055 5877 50  0000 C CNN
F 2 "" H 10050 6050 50  0001 C CNN
F 3 "" H 10050 6050 50  0001 C CNN
	1    10050 6050
	1    0    0    -1  
$EndComp
$Comp
L Device:LED D5
U 1 1
P 10050 5800
F 0 "D5" V 10089 5682 50  0000 R CNN
F 1 "FIX" V 9998 5682 50  0000 R CNN
F 2 "LED_THT:LED_D3.0mm" H 10050 5800 50  0001 C CNN
F 3 "~" H 10050 5800 50  0001 C CNN
	1    10050 5800
	0    -1   -1   0   
$EndComp
$Comp
L Device:R R7
U 1 1
P 10050 5400
F 0 "R7" H 9980 5354 50  0000 R CNN
F 1 "470" H 9980 5445 50  0000 R CNN
F 2 "Resistor_SMD:R_0805_2012Metric_Pad1.20x1.40mm_HandSolder" V 9980 5400 50  0001 C CNN
F 3 "~" H 10050 5400 50  0001 C CNN
	1    10050 5400
	-1   0    0    1   
$EndComp
Wire Wire Line
	10050 5950 10050 6050
Wire Wire Line
	10050 5550 10050 5650
Wire Wire Line
	9200 4850 10050 4850
Wire Wire Line
	10050 4850 10050 5250
Wire Wire Line
	9200 5000 9700 5000
Wire Wire Line
	9700 5000 9700 5250
Wire Wire Line
	9200 5150 9350 5150
Wire Wire Line
	9350 5150 9350 5250
Text GLabel 1650 2700 0    50   Input ~ 0
FIX
Wire Wire Line
	1650 2700 1750 2700
NoConn ~ 9700 2400
NoConn ~ 9100 2400
NoConn ~ 12700 3850
$EndSCHEMATC
